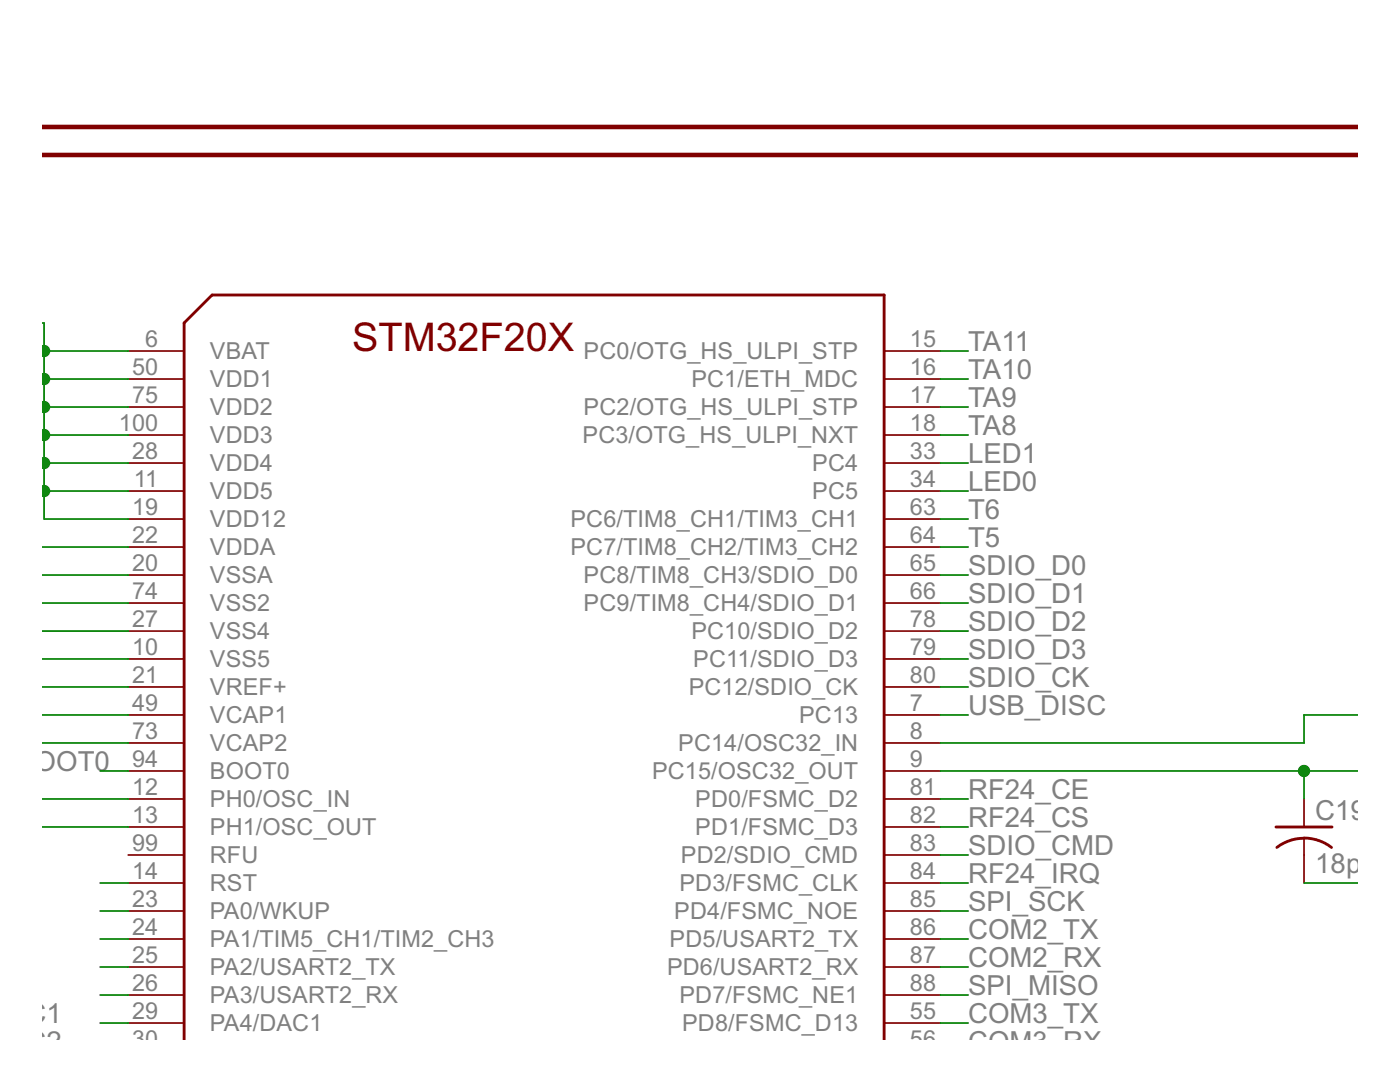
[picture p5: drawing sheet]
<svg xmlns="http://www.w3.org/2000/svg" width="279mm" height="216mm" viewBox="0 0 279 216" stroke-linecap="round" stroke-linejoin="round" font-family="sans-serif">
<g fill="#800000" stroke="#800000" stroke-width=".91">
<path d="M8.5 30.9h262.4z"/>
<path d="M8.5 25.3h262.4z"/>
</g>
<g fill="#800000" stroke="#800000" stroke-width=".57">
<path d="M254.7 165h11.1z"/>
<path d="M36.7 64.5v142.9z"/>
<path d="M42.3 58.9l-5.6 5.6z"/>
<path d="M42.3 58.9h134.1z"/>
<path d="M176.4 58.9v148.5z"/>
</g>
<g fill="#800000" stroke="#800000" stroke-width=".34">
<path d="M260.2 167.3v3.3z"/>
<path d="M260.2 159.4v5.6z"/>
<path d="M260.2 170.6v5.6z"/>
<path d="M25.6 70h11.1z"/>
<path d="M25.6 75.6h11.1z"/>
<path d="M25.6 81.2h11.1z"/>
<path d="M25.6 86.8h11.1z"/>
<path d="M25.6 92.4h11.1z"/>
<path d="M25.6 98h11.1z"/>
<path d="M25.6 103.6h11.1z"/>
<path d="M25.6 109.2h11.1z"/>
<path d="M25.6 114.7h11.1z"/>
<path d="M25.6 176.2h11.1z"/>
<path d="M25.6 120.3h11.1z"/>
<path d="M25.6 125.9h11.1z"/>
<path d="M25.6 131.5h11.1z"/>
<path d="M25.6 137.1h11.1z"/>
<path d="M25.6 165h11.1z"/>
<path d="M25.6 142.7h11.1z"/>
<path d="M25.6 148.3h11.1z"/>
<path d="M25.6 153.8h11.1z"/>
<path d="M25.6 159.4h11.1z"/>
<path d="M25.6 170.6h11.1z"/>
<path d="M25.6 181.8h11.1z"/>
<path d="M25.6 187.4h11.1z"/>
<path d="M25.6 193h11.1z"/>
<path d="M25.6 198.5h11.1z"/>
<path d="M25.6 204.1h11.1z"/>
<path d="M176.4 204.1h11.2z"/>
<path d="M176.4 198.5h11.2z"/>
<path d="M176.4 193h11.2z"/>
<path d="M176.4 187.4h11.2z"/>
<path d="M176.4 181.8h11.2z"/>
<path d="M176.4 176.2h11.2z"/>
<path d="M176.4 170.6h11.2z"/>
<path d="M176.4 165h11.2z"/>
<path d="M176.4 159.4h11.2z"/>
<path d="M176.4 153.8h11.2z"/>
<path d="M176.4 148.3h11.2z"/>
<path d="M176.4 142.7h11.2z"/>
<path d="M176.4 137.1h11.2z"/>
<path d="M176.4 131.5h11.2z"/>
<path d="M176.4 125.9h11.2z"/>
<path d="M176.4 120.3h11.2z"/>
<path d="M176.4 114.7h11.2z"/>
<path d="M176.4 109.2h11.2z"/>
<path d="M176.4 103.6h11.2z"/>
<path d="M176.4 98h11.2z"/>
<path d="M176.4 92.4h11.2z"/>
<path d="M176.4 86.8h11.2z"/>
<path d="M176.4 81.2h11.2z"/>
<path d="M176.4 75.6h11.2z"/>
<path d="M176.4 70h11.2z"/>
</g>
<path d="M254.8 169.1a8.8 8.8 0 0 1 10.9 0" fill="none" stroke="#800000" stroke-width=".57"/>
<g fill="#008000" stroke="#008000" stroke-width=".34">
<path d="M260.2 176.2h10.7z"/>
<path d="M8.5 114.7h17.1z"/>
<path d="M8.5 120.3h17.1z"/>
<path d="M8.5 125.9h17.1z"/>
<path d="M8.5 131.5h17.1z"/>
<path d="M187.6 198.5h5.6z"/>
<path d="M187.6 142.7h5.6z"/>
<path d="M8.5 142.7h17.1z"/>
<path d="M8.5 148.3h17.1z"/>
<path d="M20 153.8h5.6z"/>
<path d="M20 176.2h5.6z"/>
<path d="M187.6 187.4h5.6z"/>
<path d="M187.6 193h5.6z"/>
<path d="M20 204.1h5.6z"/>
<path d="M187.6 176.2h5.6z"/>
<path d="M187.6 170.6h5.6z"/>
<path d="M187.6 165h5.6z"/>
<path d="M187.6 92.4h5.6z"/>
<path d="M187.6 137.1h5.6z"/>
<path d="M187.6 114.7h5.6z"/>
<path d="M187.6 120.3h5.6z"/>
<path d="M187.6 98h5.6z"/>
<path d="M187.6 70h5.6z"/>
<path d="M187.6 75.6h5.6z"/>
<path d="M8.5 109.2h17.1z"/>
<path d="M8.5 137.1h17.1z"/>
<path d="M8.5 159.4h17.1z"/>
<path d="M8.5 165h17.1z"/>
<path d="M187.6 148.3h72.6z"/>
<path d="M260.2 142.7v5.6z"/>
<path d="M260.2 142.7h10.7z"/>
<path d="M187.6 153.8h72.6z"/>
<path d="M260.2 153.8h10.7z"/>
<path d="M260.2 153.8v5.6z"/>
<path d="M20 198.5h5.6z"/>
<path d="M20 193h5.6z"/>
<path d="M20 187.4h5.6z"/>
<path d="M187.6 86.8h5.6z"/>
<path d="M187.6 81.2h5.6z"/>
<path d="M187.6 159.4h5.6z"/>
<path d="M187.6 181.8h5.6z"/>
<path d="M8.8 98v5.6z"/>
<path d="M8.8 92.4v5.6z"/>
<path d="M8.8 86.8v5.6z"/>
<path d="M8.8 81.2v5.6z"/>
<path d="M8.8 75.6v5.6z"/>
<path d="M8.8 70v5.6z"/>
<path d="M8.5 64.5h.3z"/>
<path d="M8.8 64.5v5.5z"/>
<path d="M8.8 70h16.8z"/>
<path d="M8.8 75.6h16.8z"/>
<path d="M8.8 81.2h16.8z"/>
<path d="M8.8 86.8h16.8z"/>
<path d="M8.8 92.4h16.8z"/>
<path d="M8.8 98h16.8z"/>
<path d="M8.8 103.6h16.8z"/>
<path d="M187.6 103.6h5.6z"/>
<path d="M187.6 131.5h5.6z"/>
<path d="M187.6 109.2h5.6z"/>
<path d="M187.6 204.1h5.6z"/>
<path d="M20 181.8h5.6z"/>
<path d="M187.6 125.9h5.6z"/>
</g>
<g fill="#008000" stroke="#008000" stroke-width=".2">
<path d="M8.5 96.9a1.12 1.12 0 0 1 1.4 1.1 1.12 1.12 0 0 1-1.4 1z" fill-rule="evenodd"/>
<path d="M8.5 91.3a1.12 1.12 0 0 1 1.4 1.1 1.12 1.12 0 0 1-1.4 1.1z" fill-rule="evenodd"/>
<path d="M8.5 85.7a1.12 1.12 0 0 1 1.4 1.1 1.12 1.12 0 0 1-1.4 1.1z" fill-rule="evenodd"/>
<path d="M8.5 80.2a1.12 1.12 0 0 1 1.4 1 1.12 1.12 0 0 1-1.4 1.1z" fill-rule="evenodd"/>
<path d="M8.5 74.6a1.12 1.12 0 0 1 1.4 1 1.12 1.12 0 0 1-1.4 1.1z" fill-rule="evenodd"/>
<path d="M8.5 69a1.12 1.12 0 0 1 1.4 1 1.12 1.12 0 0 1-1.4 1.1z" fill-rule="evenodd"/>
<circle cx="260.2" cy="153.8" r="1.12"/>
</g>
<text font-size="8.8" fill="#800000" x="70.3" y="70">STM32F20X</text>
<g font-size="6.2" fill="#808080">
<text x="193.2" y="70">TA11</text>
<text x="193.2" y="75.6">TA10</text>
<text x="193.2" y="81.2">TA9</text>
<text x="193.2" y="86.8">TA8</text>
<text x="193.2" y="92.4">LED1</text>
<text x="193.2" y="98">LED0</text>
<text x="193.2" y="103.6">T6</text>
<text x="193.2" y="109.1">T5</text>
<text x="193.2" y="114.7">SDIO_D0</text>
<text x="193.2" y="120.3">SDIO_D1</text>
<text x="193.2" y="125.9">SDIO_D2</text>
<text x="193.2" y="131.5">SDIO_D3</text>
<text x="193.2" y="137.1">SDIO_CK</text>
<text x="193.2" y="142.7">USB_DISC</text>
<text x="3.2" y="153.8">BOOT0</text>
<text x="193.2" y="159.4">RF24_CE</text>
<text x="193.2" y="165">RF24_CS</text>
<text x="262.5" y="163.6">C19</text>
<text x="193.2" y="170.6">SDIO_CMD</text>
<text x="193.2" y="176.2">RF24_IRQ</text>
<text x="262.5" y="174.2">18pF</text>
<text x="193.2" y="181.8">SPI_SCK</text>
<text x="193.2" y="187.4">COM2_TX</text>
<text x="193.2" y="193">COM2_RX</text>
<text x="193.2" y="198.5">SPI_MISO</text>
<text x="1.6" y="204.1">AC1</text>
<text x="1.6" y="209.7">AC2</text>
<text x="193.2" y="209.7">COM3_RX</text>
<text x="193.2" y="204.1">COM3_TX</text>
</g>
<g font-size="5.2" fill="#808080">
<text x="29" y="69.3">6</text>
<text x="41.9" y="71.7">VBAT</text>
<text x="116.5" y="71.7">PC0/OTG_HS_ULPI_STP</text>
<text x="181.6" y="69.3">15</text>
<text x="26.4" y="74.8">50</text>
<text x="41.9" y="77.3">VDD1</text>
<text x="138" y="77.3">PC1/ETH_MDC</text>
<text x="181.6" y="74.8">16</text>
<text x="26.4" y="80.4">75</text>
<text x="41.9" y="82.9">VDD2</text>
<text x="116.5" y="82.9">PC2/OTG_HS_ULPI_STP</text>
<text x="181.6" y="80.4">17</text>
<text x="23.7" y="86">100</text>
<text x="41.9" y="88.5">VDD3</text>
<text x="116.3" y="88.5">PC3/OTG_HS_ULPI_NXT</text>
<text x="181.6" y="86">18</text>
<text x="26.4" y="91.6">28</text>
<text x="41.9" y="94.1">VDD4</text>
<text x="162.1" y="94.1">PC4</text>
<text x="181.6" y="91.6">33</text>
<text x="26.7" y="97.2">11</text>
<text x="41.9" y="99.6">VDD5</text>
<text x="162.1" y="99.6">PC5</text>
<text x="181.6" y="97.2">34</text>
<text x="26.4" y="102.8">19</text>
<text x="41.9" y="105.2">VDD12</text>
<text x="113.9" y="105.2">PC6/TIM8_CH1/TIM3_CH1</text>
<text x="181.6" y="102.8">63</text>
<text x="26.4" y="108.4">22</text>
<text x="26.4" y="114">20</text>
<text x="41.9" y="110.8">VDDA</text>
<text x="113.9" y="110.8">PC7/TIM8_CH2/TIM3_CH2</text>
<text x="181.6" y="114">65</text>
<text x="181.6" y="108.4">64</text>
<text x="26.4" y="119.5">74</text>
<text x="41.9" y="116.4">VSSA</text>
<text x="116.5" y="116.4">PC8/TIM8_CH3/SDIO_D0</text>
<text x="181.6" y="119.5">66</text>
<text x="26.4" y="125.1">27</text>
<text x="41.9" y="122">VSS2</text>
<text x="116.5" y="122">PC9/TIM8_CH4/SDIO_D1</text>
<text x="181.6" y="125.1">78</text>
<text x="26.4" y="130.7">10</text>
<text x="41.9" y="127.6">VSS4</text>
<text x="138" y="127.6">PC10/SDIO_D2</text>
<text x="181.6" y="130.7">79</text>
<text x="26.4" y="136.3">21</text>
<text x="41.9" y="133.2">VSS5</text>
<text x="138.3" y="133.2">PC11/SDIO_D3</text>
<text x="181.6" y="136.3">80</text>
<text x="26.4" y="141.9">49</text>
<text x="41.9" y="138.8">VREF+</text>
<text x="137.5" y="138.8">PC12/SDIO_CK</text>
<text x="181.6" y="141.9">7</text>
<text x="26.4" y="147.5">73</text>
<text x="41.9" y="144.3">VCAP1</text>
<text x="41.9" y="149.9">VCAP2</text>
<text x="135.4" y="149.9">PC14/OSC32_IN</text>
<text x="159.5" y="144.3">PC13</text>
<text x="181.6" y="147.5">8</text>
<text x="26.4" y="153.1">94</text>
<text x="41.9" y="155.5">BOOT0</text>
<text x="130.1" y="155.5">PC15/OSC32_OUT</text>
<text x="181.6" y="153.1">9</text>
<text x="26.4" y="158.7">12</text>
<text x="41.9" y="161.1">PH0/OSC_IN</text>
<text x="138.8" y="161.1">PD0/FSMC_D2</text>
<text x="181.6" y="158.7">81</text>
<text x="26.4" y="164.2">13</text>
<text x="41.9" y="166.7">PH1/OSC_OUT</text>
<text x="138.8" y="166.7">PD1/FSMC_D3</text>
<text x="181.6" y="164.2">82</text>
<text x="26.4" y="169.8">99</text>
<text x="41.9" y="172.3">RFU</text>
<text x="135.9" y="172.3">PD2/SDIO_CMD</text>
<text x="181.6" y="169.8">83</text>
<text x="26.4" y="175.4">14</text>
<text x="41.9" y="177.9">RST</text>
<text x="135.6" y="177.9">PD3/FSMC_CLK</text>
<text x="181.6" y="175.4">84</text>
<text x="26.4" y="181">23</text>
<text x="41.9" y="183.5">PA0/WKUP</text>
<text x="134.6" y="183.5">PD4/FSMC_NOE</text>
<text x="181.6" y="181">85</text>
<text x="26.4" y="186.6">24</text>
<text x="41.9" y="189">PA1/TIM5_CH1/TIM2_CH3</text>
<text x="133.6" y="189">PD5/USART2_TX</text>
<text x="181.6" y="186.6">86</text>
<text x="26.4" y="192.2">25</text>
<text x="26.4" y="197.8">26</text>
<text x="41.9" y="194.6">PA2/USART2_TX</text>
<text x="133.1" y="194.6">PD6/USART2_RX</text>
<text x="181.6" y="197.8">88</text>
<text x="181.6" y="192.2">87</text>
<text x="26.4" y="203.3">29</text>
<text x="41.9" y="200.2">PA3/USART2_RX</text>
<text x="135.6" y="200.2">PD7/FSMC_NE1</text>
<text x="181.6" y="203.3">55</text>
<text x="26.4" y="208.9">30</text>
<text x="41.9" y="205.8">PA4/DAC1</text>
<text x="136.1" y="205.8">PD8/FSMC_D13</text>
<text x="181.6" y="208.9">56</text>
</g>
</svg>
